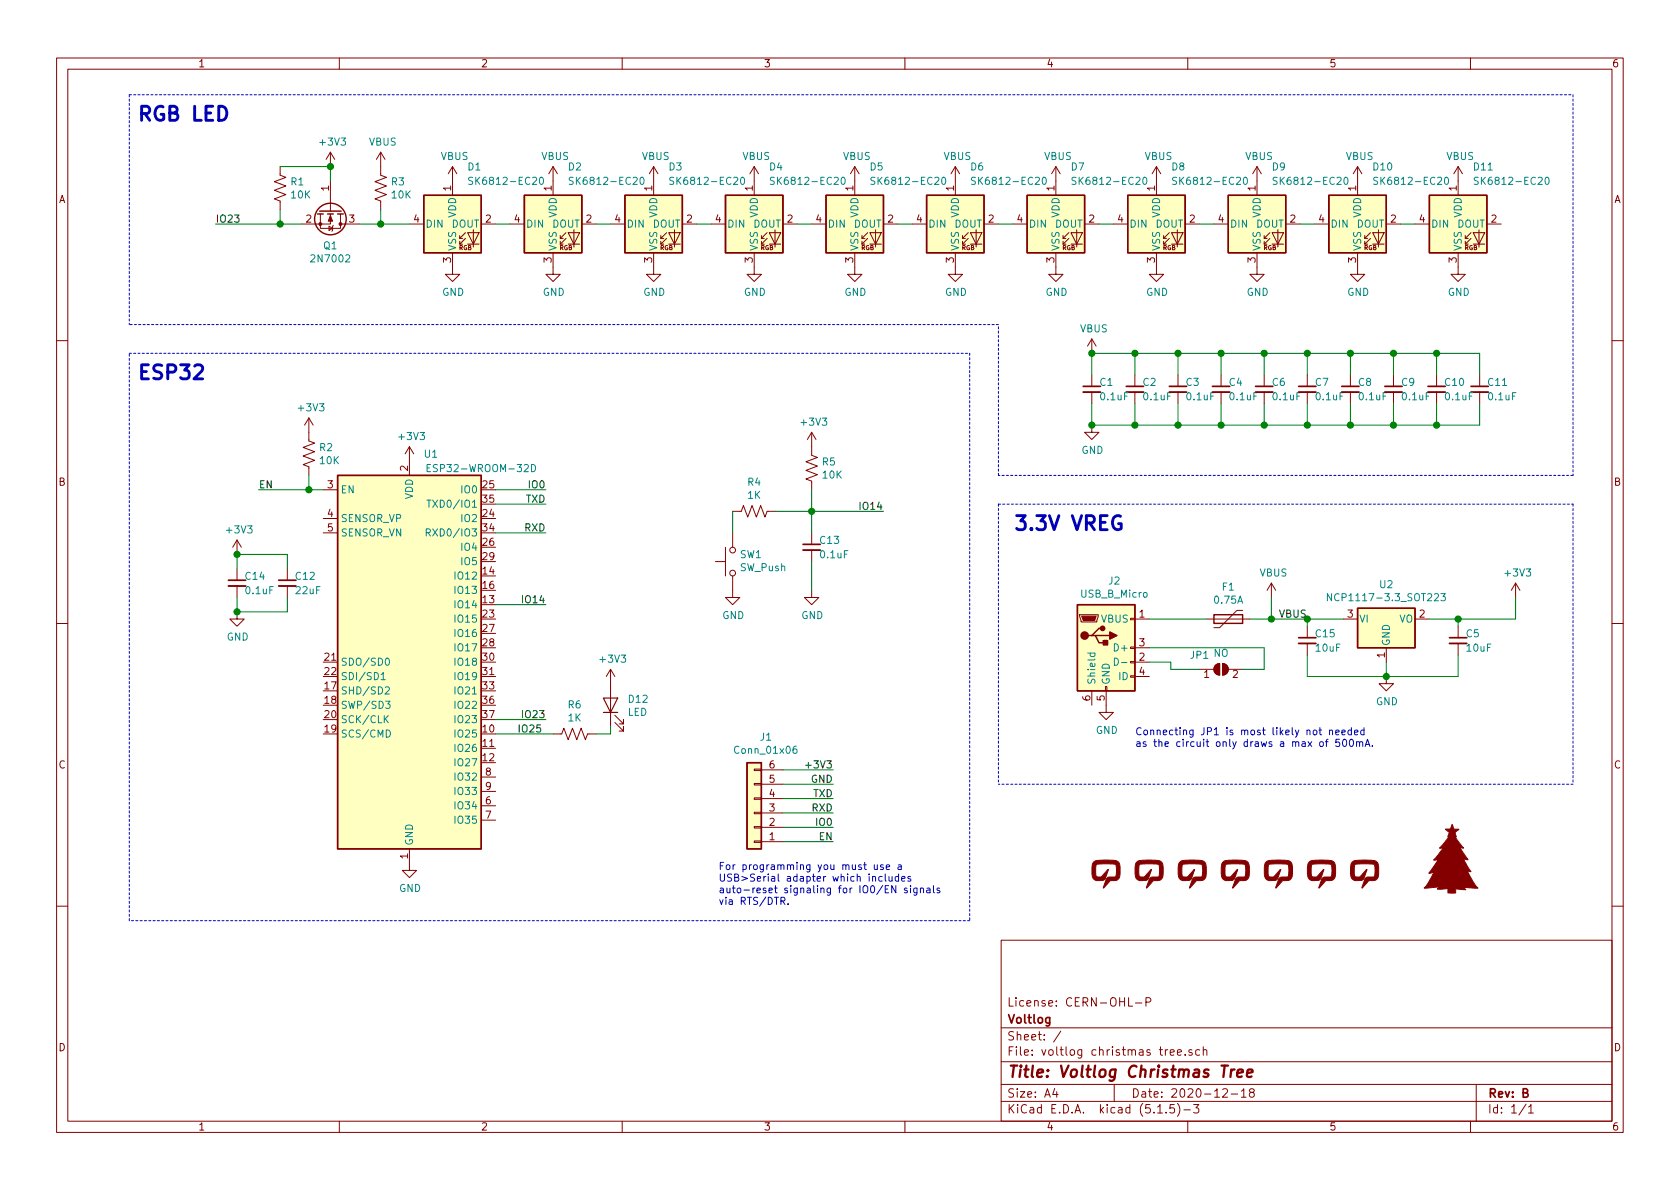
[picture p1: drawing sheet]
EESchema Schematic File Version 4
EELAYER 30 0
EELAYER END
$Descr A4 11693 8268
encoding utf-8
Sheet 1 1
Title "Voltlog Christmas Tree"
Date "2020-12-18"
Rev "B"
Comp "Voltlog"
Comment1 "License: CERN-OHL-P"
Comment2 ""
Comment3 ""
Comment4 ""
$EndDescr
$Comp
L Device:C_Small C1
U 1 1
P 7600 2700
F 0 "C1" H 7650 2750 50  0000 L CNN
F 1 "0.1uF" H 7650 2650 50  0000 L CNN
F 2 "Capacitor_SMD:C_0805_2012Metric" H 7600 2700 50  0001 C CNN
F 3 "~" H 7600 2700 50  0001 C CNN
	1    7600 2700
	1    0    0    -1  
$EndComp
$Comp
L Device:C_Small C2
U 1 1
P 7900 2700
F 0 "C2" H 7950 2750 50  0000 L CNN
F 1 "0.1uF" H 7950 2650 50  0000 L CNN
F 2 "Capacitor_SMD:C_0805_2012Metric" H 7900 2700 50  0001 C CNN
F 3 "~" H 7900 2700 50  0001 C CNN
	1    7900 2700
	1    0    0    -1  
$EndComp
$Comp
L Device:C_Small C3
U 1 1
P 8200 2700
F 0 "C3" H 8250 2750 50  0000 L CNN
F 1 "0.1uF" H 8250 2650 50  0000 L CNN
F 2 "Capacitor_SMD:C_0805_2012Metric" H 8200 2700 50  0001 C CNN
F 3 "~" H 8200 2700 50  0001 C CNN
	1    8200 2700
	1    0    0    -1  
$EndComp
$Comp
L Device:C_Small C4
U 1 1
P 8500 2700
F 0 "C4" H 8550 2750 50  0000 L CNN
F 1 "0.1uF" H 8550 2650 50  0000 L CNN
F 2 "Capacitor_SMD:C_0805_2012Metric" H 8500 2700 50  0001 C CNN
F 3 "~" H 8500 2700 50  0001 C CNN
	1    8500 2700
	1    0    0    -1  
$EndComp
$Comp
L Device:C_Small C6
U 1 1
P 8800 2700
F 0 "C6" H 8850 2750 50  0000 L CNN
F 1 "0.1uF" H 8850 2650 50  0000 L CNN
F 2 "Capacitor_SMD:C_0805_2012Metric" H 8800 2700 50  0001 C CNN
F 3 "~" H 8800 2700 50  0001 C CNN
	1    8800 2700
	1    0    0    -1  
$EndComp
$Comp
L Device:C_Small C7
U 1 1
P 9100 2700
F 0 "C7" H 9150 2750 50  0000 L CNN
F 1 "0.1uF" H 9150 2650 50  0000 L CNN
F 2 "Capacitor_SMD:C_0805_2012Metric" H 9100 2700 50  0001 C CNN
F 3 "~" H 9100 2700 50  0001 C CNN
	1    9100 2700
	1    0    0    -1  
$EndComp
$Comp
L Device:C_Small C8
U 1 1
P 9400 2700
F 0 "C8" H 9450 2750 50  0000 L CNN
F 1 "0.1uF" H 9450 2650 50  0000 L CNN
F 2 "Capacitor_SMD:C_0805_2012Metric" H 9400 2700 50  0001 C CNN
F 3 "~" H 9400 2700 50  0001 C CNN
	1    9400 2700
	1    0    0    -1  
$EndComp
$Comp
L Device:C_Small C9
U 1 1
P 9700 2700
F 0 "C9" H 9750 2750 50  0000 L CNN
F 1 "0.1uF" H 9750 2650 50  0000 L CNN
F 2 "Capacitor_SMD:C_0805_2012Metric" H 9700 2700 50  0001 C CNN
F 3 "~" H 9700 2700 50  0001 C CNN
	1    9700 2700
	1    0    0    -1  
$EndComp
$Comp
L Device:C_Small C10
U 1 1
P 10000 2700
F 0 "C10" H 10050 2750 50  0000 L CNN
F 1 "0.1uF" H 10050 2650 50  0000 L CNN
F 2 "Capacitor_SMD:C_0805_2012Metric" H 10000 2700 50  0001 C CNN
F 3 "~" H 10000 2700 50  0001 C CNN
	1    10000 2700
	1    0    0    -1  
$EndComp
$Comp
L power:VBUS #PWR017
U 1 1
P 7600 2450
F 0 "#PWR017" H 7600 2300 50  0001 C CNN
F 1 "VBUS" H 7615 2623 50  0000 C CNN
F 2 "" H 7600 2450 50  0001 C CNN
F 3 "" H 7600 2450 50  0001 C CNN
	1    7600 2450
	1    0    0    -1  
$EndComp
$Comp
L power:GND #PWR018
U 1 1
P 7600 2950
F 0 "#PWR018" H 7600 2700 50  0001 C CNN
F 1 "GND" H 7605 2777 50  0000 C CNN
F 2 "" H 7600 2950 50  0001 C CNN
F 3 "" H 7600 2950 50  0001 C CNN
	1    7600 2950
	1    0    0    -1  
$EndComp
Wire Wire Line
	3450 1550 3550 1550
Wire Wire Line
	4150 1550 4250 1550
Wire Wire Line
	4850 1550 4950 1550
Wire Wire Line
	5550 1550 5650 1550
Wire Wire Line
	6250 1550 6350 1550
Wire Wire Line
	6950 1550 7050 1550
Wire Wire Line
	7650 1550 7750 1550
Wire Wire Line
	8350 1550 8450 1550
Wire Wire Line
	9050 1550 9150 1550
Wire Wire Line
	9750 1550 9850 1550
$Comp
L power:GND #PWR02
U 1 1
P 3150 1850
F 0 "#PWR02" H 3150 1600 50  0001 C CNN
F 1 "GND" H 3155 1677 50  0000 C CNN
F 2 "" H 3150 1850 50  0001 C CNN
F 3 "" H 3150 1850 50  0001 C CNN
	1    3150 1850
	1    0    0    -1  
$EndComp
$Comp
L power:GND #PWR04
U 1 1
P 3850 1850
F 0 "#PWR04" H 3850 1600 50  0001 C CNN
F 1 "GND" H 3855 1677 50  0000 C CNN
F 2 "" H 3850 1850 50  0001 C CNN
F 3 "" H 3850 1850 50  0001 C CNN
	1    3850 1850
	1    0    0    -1  
$EndComp
$Comp
L power:GND #PWR06
U 1 1
P 4550 1850
F 0 "#PWR06" H 4550 1600 50  0001 C CNN
F 1 "GND" H 4555 1677 50  0000 C CNN
F 2 "" H 4550 1850 50  0001 C CNN
F 3 "" H 4550 1850 50  0001 C CNN
	1    4550 1850
	1    0    0    -1  
$EndComp
$Comp
L power:GND #PWR08
U 1 1
P 5250 1850
F 0 "#PWR08" H 5250 1600 50  0001 C CNN
F 1 "GND" H 5255 1677 50  0000 C CNN
F 2 "" H 5250 1850 50  0001 C CNN
F 3 "" H 5250 1850 50  0001 C CNN
	1    5250 1850
	1    0    0    -1  
$EndComp
$Comp
L power:GND #PWR010
U 1 1
P 5950 1850
F 0 "#PWR010" H 5950 1600 50  0001 C CNN
F 1 "GND" H 5955 1677 50  0000 C CNN
F 2 "" H 5950 1850 50  0001 C CNN
F 3 "" H 5950 1850 50  0001 C CNN
	1    5950 1850
	1    0    0    -1  
$EndComp
$Comp
L power:GND #PWR012
U 1 1
P 6650 1850
F 0 "#PWR012" H 6650 1600 50  0001 C CNN
F 1 "GND" H 6655 1677 50  0000 C CNN
F 2 "" H 6650 1850 50  0001 C CNN
F 3 "" H 6650 1850 50  0001 C CNN
	1    6650 1850
	1    0    0    -1  
$EndComp
$Comp
L power:GND #PWR014
U 1 1
P 7350 1850
F 0 "#PWR014" H 7350 1600 50  0001 C CNN
F 1 "GND" H 7355 1677 50  0000 C CNN
F 2 "" H 7350 1850 50  0001 C CNN
F 3 "" H 7350 1850 50  0001 C CNN
	1    7350 1850
	1    0    0    -1  
$EndComp
$Comp
L power:GND #PWR016
U 1 1
P 8050 1850
F 0 "#PWR016" H 8050 1600 50  0001 C CNN
F 1 "GND" H 8055 1677 50  0000 C CNN
F 2 "" H 8050 1850 50  0001 C CNN
F 3 "" H 8050 1850 50  0001 C CNN
	1    8050 1850
	1    0    0    -1  
$EndComp
$Comp
L power:GND #PWR020
U 1 1
P 8750 1850
F 0 "#PWR020" H 8750 1600 50  0001 C CNN
F 1 "GND" H 8755 1677 50  0000 C CNN
F 2 "" H 8750 1850 50  0001 C CNN
F 3 "" H 8750 1850 50  0001 C CNN
	1    8750 1850
	1    0    0    -1  
$EndComp
$Comp
L power:GND #PWR022
U 1 1
P 9450 1850
F 0 "#PWR022" H 9450 1600 50  0001 C CNN
F 1 "GND" H 9455 1677 50  0000 C CNN
F 2 "" H 9450 1850 50  0001 C CNN
F 3 "" H 9450 1850 50  0001 C CNN
	1    9450 1850
	1    0    0    -1  
$EndComp
$Comp
L power:GND #PWR024
U 1 1
P 10150 1850
F 0 "#PWR024" H 10150 1600 50  0001 C CNN
F 1 "GND" H 10155 1677 50  0000 C CNN
F 2 "" H 10150 1850 50  0001 C CNN
F 3 "" H 10150 1850 50  0001 C CNN
	1    10150 1850
	1    0    0    -1  
$EndComp
Text Label 1500 1550 0    50   ~ 0
IO23
$Comp
L power:VBUS #PWR01
U 1 1
P 3150 1250
F 0 "#PWR01" H 3150 1100 50  0001 C CNN
F 1 "VBUS" H 3165 1423 50  0000 C CNN
F 2 "" H 3150 1250 50  0001 C CNN
F 3 "" H 3150 1250 50  0001 C CNN
	1    3150 1250
	1    0    0    -1  
$EndComp
$Comp
L power:VBUS #PWR03
U 1 1
P 3850 1250
F 0 "#PWR03" H 3850 1100 50  0001 C CNN
F 1 "VBUS" H 3865 1423 50  0000 C CNN
F 2 "" H 3850 1250 50  0001 C CNN
F 3 "" H 3850 1250 50  0001 C CNN
	1    3850 1250
	1    0    0    -1  
$EndComp
$Comp
L power:VBUS #PWR05
U 1 1
P 4550 1250
F 0 "#PWR05" H 4550 1100 50  0001 C CNN
F 1 "VBUS" H 4565 1423 50  0000 C CNN
F 2 "" H 4550 1250 50  0001 C CNN
F 3 "" H 4550 1250 50  0001 C CNN
	1    4550 1250
	1    0    0    -1  
$EndComp
$Comp
L power:VBUS #PWR07
U 1 1
P 5250 1250
F 0 "#PWR07" H 5250 1100 50  0001 C CNN
F 1 "VBUS" H 5265 1423 50  0000 C CNN
F 2 "" H 5250 1250 50  0001 C CNN
F 3 "" H 5250 1250 50  0001 C CNN
	1    5250 1250
	1    0    0    -1  
$EndComp
$Comp
L power:VBUS #PWR09
U 1 1
P 5950 1250
F 0 "#PWR09" H 5950 1100 50  0001 C CNN
F 1 "VBUS" H 5965 1423 50  0000 C CNN
F 2 "" H 5950 1250 50  0001 C CNN
F 3 "" H 5950 1250 50  0001 C CNN
	1    5950 1250
	1    0    0    -1  
$EndComp
$Comp
L power:VBUS #PWR011
U 1 1
P 6650 1250
F 0 "#PWR011" H 6650 1100 50  0001 C CNN
F 1 "VBUS" H 6665 1423 50  0000 C CNN
F 2 "" H 6650 1250 50  0001 C CNN
F 3 "" H 6650 1250 50  0001 C CNN
	1    6650 1250
	1    0    0    -1  
$EndComp
$Comp
L power:VBUS #PWR013
U 1 1
P 7350 1250
F 0 "#PWR013" H 7350 1100 50  0001 C CNN
F 1 "VBUS" H 7365 1423 50  0000 C CNN
F 2 "" H 7350 1250 50  0001 C CNN
F 3 "" H 7350 1250 50  0001 C CNN
	1    7350 1250
	1    0    0    -1  
$EndComp
$Comp
L power:VBUS #PWR015
U 1 1
P 8050 1250
F 0 "#PWR015" H 8050 1100 50  0001 C CNN
F 1 "VBUS" H 8065 1423 50  0000 C CNN
F 2 "" H 8050 1250 50  0001 C CNN
F 3 "" H 8050 1250 50  0001 C CNN
	1    8050 1250
	1    0    0    -1  
$EndComp
$Comp
L power:VBUS #PWR019
U 1 1
P 8750 1250
F 0 "#PWR019" H 8750 1100 50  0001 C CNN
F 1 "VBUS" H 8765 1423 50  0000 C CNN
F 2 "" H 8750 1250 50  0001 C CNN
F 3 "" H 8750 1250 50  0001 C CNN
	1    8750 1250
	1    0    0    -1  
$EndComp
$Comp
L power:VBUS #PWR021
U 1 1
P 9450 1250
F 0 "#PWR021" H 9450 1100 50  0001 C CNN
F 1 "VBUS" H 9465 1423 50  0000 C CNN
F 2 "" H 9450 1250 50  0001 C CNN
F 3 "" H 9450 1250 50  0001 C CNN
	1    9450 1250
	1    0    0    -1  
$EndComp
$Comp
L power:VBUS #PWR023
U 1 1
P 10150 1250
F 0 "#PWR023" H 10150 1100 50  0001 C CNN
F 1 "VBUS" H 10165 1423 50  0000 C CNN
F 2 "" H 10150 1250 50  0001 C CNN
F 3 "" H 10150 1250 50  0001 C CNN
	1    10150 1250
	1    0    0    -1  
$EndComp
$Comp
L Transistor_FET:2N7002 Q1
U 1 1
P 2300 1450
F 0 "Q1" V 2549 1450 50  0000 C CNN
F 1 "2N7002" V 2640 1450 50  0000 C CNN
F 2 "Package_TO_SOT_SMD:SOT-23" H 2500 1375 50  0001 L CIN
F 3 "https://www.fairchildsemi.com/datasheets/2N/2N7002.pdf" H 2300 1450 50  0001 L CNN
	1    2300 1450
	0    1    1    0   
$EndComp
Wire Wire Line
	2500 1550 2650 1550
Wire Wire Line
	1500 1550 1950 1550
$Comp
L power:+3V3 #PWR028
U 1 1
P 2300 1150
F 0 "#PWR028" H 2300 1000 50  0001 C CNN
F 1 "+3V3" H 2315 1323 50  0000 C CNN
F 2 "" H 2300 1150 50  0001 C CNN
F 3 "" H 2300 1150 50  0001 C CNN
	1    2300 1150
	1    0    0    -1  
$EndComp
$Comp
L Device:R_US R3
U 1 1
P 2650 1300
F 0 "R3" H 2718 1346 50  0000 L CNN
F 1 "10K" H 2718 1255 50  0000 L CNN
F 2 "Resistor_SMD:R_0805_2012Metric" V 2690 1290 50  0001 C CNN
F 3 "~" H 2650 1300 50  0001 C CNN
	1    2650 1300
	1    0    0    -1  
$EndComp
Wire Wire Line
	2650 1450 2650 1550
Connection ~ 2650 1550
Wire Wire Line
	2650 1550 2850 1550
$Comp
L power:VBUS #PWR029
U 1 1
P 2650 1150
F 0 "#PWR029" H 2650 1000 50  0001 C CNN
F 1 "VBUS" H 2665 1323 50  0000 C CNN
F 2 "" H 2650 1150 50  0001 C CNN
F 3 "" H 2650 1150 50  0001 C CNN
	1    2650 1150
	1    0    0    -1  
$EndComp
Wire Wire Line
	2300 1250 2300 1150
$Comp
L Device:R_US R1
U 1 1
P 1950 1300
F 0 "R1" H 2018 1346 50  0000 L CNN
F 1 "10K" H 2018 1255 50  0000 L CNN
F 2 "Resistor_SMD:R_0805_2012Metric" V 1990 1290 50  0001 C CNN
F 3 "~" H 1950 1300 50  0001 C CNN
	1    1950 1300
	1    0    0    -1  
$EndComp
Wire Wire Line
	1950 1150 2300 1150
Connection ~ 2300 1150
Wire Wire Line
	1950 1450 1950 1550
Connection ~ 1950 1550
Wire Wire Line
	1950 1550 2100 1550
$Comp
L RF_Module:ESP32-WROOM-32D U1
U 1 1
P 2850 4600
F 0 "U1" H 3000 6050 50  0000 C CNN
F 1 "ESP32-WROOM-32D" H 3350 5950 50  0000 C CNN
F 2 "RF_Module:ESP32-WROOM-32" H 2850 3100 50  0001 C CNN
F 3 "https://www.espressif.com/sites/default/files/documentation/esp32-wroom-32d_esp32-wroom-32u_datasheet_en.pdf" H 2550 4650 50  0001 C CNN
	1    2850 4600
	1    0    0    -1  
$EndComp
$Comp
L Device:C_Small C14
U 1 1
P 1650 4050
F 0 "C14" H 1700 4100 50  0000 L CNN
F 1 "0.1uF" H 1700 4000 50  0000 L CNN
F 2 "Capacitor_SMD:C_0805_2012Metric" H 1650 4050 50  0001 C CNN
F 3 "~" H 1650 4050 50  0001 C CNN
	1    1650 4050
	1    0    0    -1  
$EndComp
$Comp
L Device:C_Small C12
U 1 1
P 2000 4050
F 0 "C12" H 2050 4100 50  0000 L CNN
F 1 "22uF" H 2050 4000 50  0000 L CNN
F 2 "Capacitor_SMD:C_0805_2012Metric" H 2000 4050 50  0001 C CNN
F 3 "~" H 2000 4050 50  0001 C CNN
	1    2000 4050
	1    0    0    -1  
$EndComp
Wire Wire Line
	1650 3950 1650 3850
Wire Wire Line
	1650 3850 2000 3850
Wire Wire Line
	2000 3850 2000 3950
Wire Wire Line
	1650 4250 2000 4250
Wire Wire Line
	2000 4250 2000 4150
Wire Wire Line
	1650 4150 1650 4250
$Comp
L power:+3V3 #PWR025
U 1 1
P 1650 3850
F 0 "#PWR025" H 1650 3700 50  0001 C CNN
F 1 "+3V3" H 1665 4023 50  0000 C CNN
F 2 "" H 1650 3850 50  0001 C CNN
F 3 "" H 1650 3850 50  0001 C CNN
	1    1650 3850
	1    0    0    -1  
$EndComp
Connection ~ 1650 3850
$Comp
L power:GND #PWR026
U 1 1
P 1650 4250
F 0 "#PWR026" H 1650 4000 50  0001 C CNN
F 1 "GND" H 1655 4077 50  0000 C CNN
F 2 "" H 1650 4250 50  0001 C CNN
F 3 "" H 1650 4250 50  0001 C CNN
	1    1650 4250
	1    0    0    -1  
$EndComp
Connection ~ 1650 4250
$Comp
L Device:R_US R2
U 1 1
P 2150 3150
F 0 "R2" H 2218 3196 50  0000 L CNN
F 1 "10K" H 2218 3105 50  0000 L CNN
F 2 "Resistor_SMD:R_0805_2012Metric" V 2190 3140 50  0001 C CNN
F 3 "~" H 2150 3150 50  0001 C CNN
	1    2150 3150
	1    0    0    -1  
$EndComp
$Comp
L power:+3V3 #PWR030
U 1 1
P 2850 3200
F 0 "#PWR030" H 2850 3050 50  0001 C CNN
F 1 "+3V3" H 2865 3373 50  0000 C CNN
F 2 "" H 2850 3200 50  0001 C CNN
F 3 "" H 2850 3200 50  0001 C CNN
	1    2850 3200
	1    0    0    -1  
$EndComp
$Comp
L power:+3V3 #PWR027
U 1 1
P 2150 3000
F 0 "#PWR027" H 2150 2850 50  0001 C CNN
F 1 "+3V3" H 2165 3173 50  0000 C CNN
F 2 "" H 2150 3000 50  0001 C CNN
F 3 "" H 2150 3000 50  0001 C CNN
	1    2150 3000
	1    0    0    -1  
$EndComp
Wire Wire Line
	2250 3400 2150 3400
Wire Wire Line
	2150 3300 2150 3400
Connection ~ 2150 3400
Wire Wire Line
	2150 3400 1800 3400
Text Label 1800 3400 0    50   ~ 0
EN
Wire Wire Line
	3800 3400 3450 3400
Wire Wire Line
	3800 3500 3450 3500
Wire Wire Line
	3800 3700 3450 3700
Text Label 3800 3400 2    50   ~ 0
IO0
Text Label 3800 3500 2    50   ~ 0
TXD
Text Label 3800 3700 2    50   ~ 0
RXD
$Comp
L power:GND #PWR031
U 1 1
P 2850 6000
F 0 "#PWR031" H 2850 5750 50  0001 C CNN
F 1 "GND" H 2855 5827 50  0000 C CNN
F 2 "" H 2850 6000 50  0001 C CNN
F 3 "" H 2850 6000 50  0001 C CNN
	1    2850 6000
	1    0    0    -1  
$EndComp
$Comp
L Switch:SW_Push SW1
U 1 1
P 5100 3900
F 0 "SW1" V 5146 3852 50  0000 R CNN
F 1 "SW_Push" V 5055 3852 50  0000 R CNN
F 2 "Button_Switch_SMD:SW_Push_1P1T_NO_6x6mm_H9.5mm" H 5100 4100 50  0001 C CNN
F 3 "~" H 5100 4100 50  0001 C CNN
	1    5100 3900
	0    -1   -1   0   
$EndComp
$Comp
L Device:R_US R5
U 1 1
P 5650 3250
F 0 "R5" H 5718 3296 50  0000 L CNN
F 1 "10K" H 5718 3205 50  0000 L CNN
F 2 "Resistor_SMD:R_0805_2012Metric" V 5690 3240 50  0001 C CNN
F 3 "~" H 5650 3250 50  0001 C CNN
	1    5650 3250
	1    0    0    -1  
$EndComp
$Comp
L Device:C_Small C13
U 1 1
P 5650 3800
F 0 "C13" H 5700 3850 50  0000 L CNN
F 1 "0.1uF" H 5700 3750 50  0000 L CNN
F 2 "Capacitor_SMD:C_0805_2012Metric" H 5650 3800 50  0001 C CNN
F 3 "~" H 5650 3800 50  0001 C CNN
	1    5650 3800
	1    0    0    -1  
$EndComp
$Comp
L power:GND #PWR032
U 1 1
P 5100 4100
F 0 "#PWR032" H 5100 3850 50  0001 C CNN
F 1 "GND" H 5105 3927 50  0000 C CNN
F 2 "" H 5100 4100 50  0001 C CNN
F 3 "" H 5100 4100 50  0001 C CNN
	1    5100 4100
	1    0    0    -1  
$EndComp
$Comp
L power:GND #PWR034
U 1 1
P 5650 4100
F 0 "#PWR034" H 5650 3850 50  0001 C CNN
F 1 "GND" H 5655 3927 50  0000 C CNN
F 2 "" H 5650 4100 50  0001 C CNN
F 3 "" H 5650 4100 50  0001 C CNN
	1    5650 4100
	1    0    0    -1  
$EndComp
Wire Wire Line
	5650 4100 5650 3900
Wire Wire Line
	5100 3700 5100 3550
Wire Wire Line
	5400 3550 5650 3550
Wire Wire Line
	5650 3550 5650 3700
Wire Wire Line
	5650 3400 5650 3550
Connection ~ 5650 3550
$Comp
L power:+3V3 #PWR033
U 1 1
P 5650 3100
F 0 "#PWR033" H 5650 2950 50  0001 C CNN
F 1 "+3V3" H 5665 3273 50  0000 C CNN
F 2 "" H 5650 3100 50  0001 C CNN
F 3 "" H 5650 3100 50  0001 C CNN
	1    5650 3100
	1    0    0    -1  
$EndComp
Wire Wire Line
	3800 4200 3450 4200
Text Label 3800 4200 2    50   ~ 0
IO14
Wire Wire Line
	3800 5000 3450 5000
Text Label 3800 5000 2    50   ~ 0
IO23
Wire Wire Line
	5800 5350 5450 5350
Wire Wire Line
	5800 5450 5450 5450
Wire Wire Line
	5800 5550 5450 5550
Wire Wire Line
	5800 5650 5450 5650
Wire Wire Line
	5800 5750 5450 5750
Wire Wire Line
	5800 5850 5450 5850
Text Label 5800 5350 2    50   ~ 0
+3V3
Text Label 5800 5450 2    50   ~ 0
GND
Text Label 5800 5550 2    50   ~ 0
TXD
Text Label 5800 5650 2    50   ~ 0
RXD
Text Label 5800 5750 2    50   ~ 0
IO0
Text Label 5800 5850 2    50   ~ 0
EN
$Comp
L Device:C_Small C11
U 1 1
P 10300 2700
F 0 "C11" H 10350 2750 50  0000 L CNN
F 1 "0.1uF" H 10350 2650 50  0000 L CNN
F 2 "Capacitor_SMD:C_0805_2012Metric" H 10300 2700 50  0001 C CNN
F 3 "~" H 10300 2700 50  0001 C CNN
	1    10300 2700
	1    0    0    -1  
$EndComp
Wire Wire Line
	7600 2450 7900 2450
Wire Wire Line
	10300 2450 10300 2600
Wire Wire Line
	7600 2950 7900 2950
Wire Wire Line
	10300 2950 10300 2800
Wire Wire Line
	7600 2600 7600 2450
Connection ~ 7600 2450
Wire Wire Line
	7900 2600 7900 2450
Connection ~ 7900 2450
Wire Wire Line
	7900 2450 8200 2450
Wire Wire Line
	8200 2600 8200 2450
Connection ~ 8200 2450
Wire Wire Line
	8200 2450 8500 2450
Wire Wire Line
	8500 2600 8500 2450
Connection ~ 8500 2450
Wire Wire Line
	8800 2600 8800 2450
Connection ~ 8800 2450
Wire Wire Line
	8800 2450 9100 2450
Wire Wire Line
	9100 2450 9100 2600
Connection ~ 9100 2450
Wire Wire Line
	9100 2450 9400 2450
Wire Wire Line
	9400 2600 9400 2450
Connection ~ 9400 2450
Wire Wire Line
	9400 2450 9700 2450
Wire Wire Line
	9700 2600 9700 2450
Connection ~ 9700 2450
Wire Wire Line
	9700 2450 10000 2450
Wire Wire Line
	10000 2600 10000 2450
Connection ~ 10000 2450
Wire Wire Line
	10000 2450 10300 2450
Wire Wire Line
	10000 2800 10000 2950
Connection ~ 10000 2950
Wire Wire Line
	10000 2950 10300 2950
Wire Wire Line
	9700 2800 9700 2950
Connection ~ 9700 2950
Wire Wire Line
	9700 2950 10000 2950
Wire Wire Line
	9400 2800 9400 2950
Connection ~ 9400 2950
Wire Wire Line
	9400 2950 9700 2950
Wire Wire Line
	9100 2800 9100 2950
Connection ~ 9100 2950
Wire Wire Line
	9100 2950 9400 2950
Wire Wire Line
	8800 2800 8800 2950
Connection ~ 8800 2950
Wire Wire Line
	8800 2950 9100 2950
Wire Wire Line
	8500 2800 8500 2950
Connection ~ 8500 2950
Wire Wire Line
	8200 2800 8200 2950
Connection ~ 8200 2950
Wire Wire Line
	8200 2950 8500 2950
Wire Wire Line
	7900 2800 7900 2950
Connection ~ 7900 2950
Wire Wire Line
	7900 2950 8200 2950
Wire Wire Line
	7600 2800 7600 2950
Connection ~ 7600 2950
$Comp
L Device:Polyfuse F1
U 1 1
P 8550 4300
F 0 "F1" V 8325 4300 50  0000 C CNN
F 1 "0.75A" V 8416 4300 50  0000 C CNN
F 2 "Fuse:Fuse_0805_2012Metric" H 8600 4100 50  0001 L CNN
F 3 "~" H 8550 4300 50  0001 C CNN
	1    8550 4300
	0    1    1    0   
$EndComp
$Comp
L power:VBUS #PWR035
U 1 1
P 8850 4150
F 0 "#PWR035" H 8850 4000 50  0001 C CNN
F 1 "VBUS" H 8865 4323 50  0000 C CNN
F 2 "" H 8850 4150 50  0001 C CNN
F 3 "" H 8850 4150 50  0001 C CNN
	1    8850 4150
	1    0    0    -1  
$EndComp
Wire Wire Line
	8700 4300 8850 4300
Wire Wire Line
	8850 4300 8850 4150
$Comp
L Regulator_Linear:NCP1117-3.3_SOT223 U2
U 1 1
P 9650 4300
F 0 "U2" H 9650 4542 50  0000 C CNN
F 1 "NCP1117-3.3_SOT223" H 9650 4451 50  0000 C CNN
F 2 "Package_TO_SOT_SMD:SOT-223-3_TabPin2" H 9650 4500 50  0001 C CNN
F 3 "http://www.onsemi.com/pub_link/Collateral/NCP1117-D.PDF" H 9750 4050 50  0001 C CNN
	1    9650 4300
	1    0    0    -1  
$EndComp
$Comp
L Device:C_Small C15
U 1 1
P 9100 4450
F 0 "C15" H 9150 4500 50  0000 L CNN
F 1 "10uF" H 9150 4400 50  0000 L CNN
F 2 "Capacitor_SMD:C_0805_2012Metric" H 9100 4450 50  0001 C CNN
F 3 "~" H 9100 4450 50  0001 C CNN
	1    9100 4450
	1    0    0    -1  
$EndComp
Wire Wire Line
	8850 4300 9100 4300
Wire Wire Line
	9100 4350 9100 4300
Connection ~ 9100 4300
Wire Wire Line
	9100 4300 9350 4300
Wire Wire Line
	9950 4300 10150 4300
Wire Wire Line
	9100 4550 9100 4700
Wire Wire Line
	9100 4700 9650 4700
Wire Wire Line
	10150 4700 10150 4550
Wire Wire Line
	9650 4600 9650 4700
Connection ~ 9650 4700
Wire Wire Line
	9650 4700 10150 4700
$Comp
L power:GND #PWR036
U 1 1
P 9650 4700
F 0 "#PWR036" H 9650 4450 50  0001 C CNN
F 1 "GND" H 9655 4527 50  0000 C CNN
F 2 "" H 9650 4700 50  0001 C CNN
F 3 "" H 9650 4700 50  0001 C CNN
	1    9650 4700
	1    0    0    -1  
$EndComp
Connection ~ 8850 4300
Wire Wire Line
	10150 4350 10150 4300
Connection ~ 10150 4300
Wire Wire Line
	10150 4300 10550 4300
$Comp
L power:+3V3 #PWR037
U 1 1
P 10550 4150
F 0 "#PWR037" H 10550 4000 50  0001 C CNN
F 1 "+3V3" H 10565 4323 50  0000 C CNN
F 2 "" H 10550 4150 50  0001 C CNN
F 3 "" H 10550 4150 50  0001 C CNN
	1    10550 4150
	1    0    0    -1  
$EndComp
Wire Wire Line
	10550 4300 10550 4150
$Comp
L Connector:USB_B_Micro J2
U 1 1
P 7700 4500
F 0 "J2" H 7757 4967 50  0000 C CNN
F 1 "USB_B_Micro" H 7757 4876 50  0000 C CNN
F 2 "Connector_USB:USB_Micro-B_Molex-105017-0001" H 7850 4450 50  0001 C CNN
F 3 "~" H 7850 4450 50  0001 C CNN
	1    7700 4500
	1    0    0    -1  
$EndComp
Wire Wire Line
	8000 4300 8400 4300
Text Label 8900 4300 0    50   ~ 0
VBUS
$Comp
L Jumper:SolderJumper_2_Open JP1
U 1 1
P 8500 4650
F 0 "JP1" H 8350 4750 50  0000 C CNN
F 1 "NO" H 8500 4764 50  0000 C CNN
F 2 "Jumper:SolderJumper-2_P1.3mm_Open_RoundedPad1.0x1.5mm" H 8500 4650 50  0001 C CNN
F 3 "~" H 8500 4650 50  0001 C CNN
	1    8500 4650
	1    0    0    -1  
$EndComp
Wire Wire Line
	8000 4500 8800 4500
Wire Wire Line
	8800 4500 8800 4650
Wire Wire Line
	8800 4650 8650 4650
Wire Wire Line
	8350 4650 8150 4650
Wire Wire Line
	8150 4650 8150 4600
Wire Wire Line
	8150 4600 8000 4600
$Comp
L power:GND #PWR038
U 1 1
P 7700 4900
F 0 "#PWR038" H 7700 4650 50  0001 C CNN
F 1 "GND" H 7705 4727 50  0000 C CNN
F 2 "" H 7700 4900 50  0001 C CNN
F 3 "" H 7700 4900 50  0001 C CNN
	1    7700 4900
	1    0    0    -1  
$EndComp
$Comp
L Device:LED D12
U 1 1
P 4250 4900
F 0 "D12" V 4289 4783 50  0000 R CNN
F 1 "LED" V 4198 4783 50  0000 R CNN
F 2 "LED_SMD:LED_0805_2012Metric" H 4250 4900 50  0001 C CNN
F 3 "~" H 4250 4900 50  0001 C CNN
	1    4250 4900
	0    -1   -1   0   
$EndComp
$Comp
L Device:R_US R6
U 1 1
P 4000 5100
F 0 "R6" V 3795 5100 50  0000 C CNN
F 1 "1K" V 3886 5100 50  0000 C CNN
F 2 "Resistor_SMD:R_0805_2012Metric" V 4040 5090 50  0001 C CNN
F 3 "~" H 4000 5100 50  0001 C CNN
	1    4000 5100
	0    1    1    0   
$EndComp
$Comp
L power:+3V3 #PWR039
U 1 1
P 4250 4750
F 0 "#PWR039" H 4250 4600 50  0001 C CNN
F 1 "+3V3" H 4265 4923 50  0000 C CNN
F 2 "" H 4250 4750 50  0001 C CNN
F 3 "" H 4250 4750 50  0001 C CNN
	1    4250 4750
	1    0    0    -1  
$EndComp
Wire Wire Line
	3450 5100 3850 5100
Wire Wire Line
	4150 5100 4250 5100
Wire Wire Line
	4250 5100 4250 5050
Text Label 3600 5100 0    50   ~ 0
IO25
$Comp
L Connector_Generic:Conn_01x06 J1
U 1 1
P 5250 5650
F 0 "J1" H 5168 5125 50  0000 C CNN
F 1 "Conn_01x06" H 5168 5216 50  0000 C CNN
F 2 "Connector_JST:JST_SH_BM06B-SRSS-TB_1x06-1MP_P1.00mm_Vertical" H 5250 5650 50  0001 C CNN
F 3 "~" H 5250 5650 50  0001 C CNN
	1    5250 5650
	-1   0    0    1   
$EndComp
Wire Wire Line
	8500 2450 8800 2450
Wire Wire Line
	8500 2950 8800 2950
Wire Notes Line
	900  6400 900  2450
Text Notes 950  2650 0    98   ~ 20
ESP32
Wire Notes Line
	6950 3500 10950 3500
Wire Notes Line
	10950 3500 10950 5450
Wire Notes Line
	10950 5450 6950 5450
Wire Notes Line
	6950 3500 6950 5450
Text Notes 7050 3700 0    98   ~ 20
3.3V VREG
Wire Notes Line
	900  650  10950 650 
Wire Notes Line
	10950 650  10950 3300
Wire Notes Line
	10950 3300 6950 3300
Wire Notes Line
	6950 3300 6950 2250
Wire Notes Line
	6950 2250 900  2250
Wire Notes Line
	900  650  900  2250
Text Notes 950  850  0    98   ~ 20
RGB LED
$Comp
L Device:R_US R4
U 1 1
P 5250 3550
F 0 "R4" V 5045 3550 50  0000 C CNN
F 1 "1K" V 5136 3550 50  0000 C CNN
F 2 "Resistor_SMD:R_0805_2012Metric" V 5290 3540 50  0001 C CNN
F 3 "~" H 5250 3550 50  0001 C CNN
	1    5250 3550
	0    1    1    0   
$EndComp
Text Label 6150 3550 2    50   ~ 0
IO14
Wire Wire Line
	5650 3550 6150 3550
Wire Notes Line
	900  2450 6750 2450
Wire Notes Line
	6750 6400 900  6400
Wire Notes Line
	6750 2450 6750 6400
$Comp
L voltlog:VOLTLOG_LOGO V1
U 1 1
P 7700 6050
F 0 "V1" H 7700 5920 60  0001 C CNN
F 1 "VOLTLOG_LOGO" H 7700 6180 60  0001 C CNN
F 2 "Voltlog:voltlog_mask_5mm" H 7700 6050 50  0001 C CNN
F 3 "" H 7700 6050 50  0001 C CNN
	1    7700 6050
	1    0    0    -1  
$EndComp
$Comp
L voltlog:ChristmasTree T1
U 1 1
P 10100 6000
F 0 "T1" H 10100 5759 60  0001 C CNN
F 1 "ChristmasTree" H 10100 6241 60  0001 C CNN
F 2 "Voltlog:test" H 10100 6000 50  0001 C CNN
F 3 "" H 10100 6000 50  0001 C CNN
	1    10100 6000
	1    0    0    -1  
$EndComp
$Comp
L voltlog:VOLTLOG_LOGO V2
U 1 1
P 8000 6050
F 0 "V2" H 8000 5920 60  0001 C CNN
F 1 "VOLTLOG_LOGO" H 8000 6180 60  0001 C CNN
F 2 "Voltlog:voltlog_mask_5mm" H 8000 6050 50  0001 C CNN
F 3 "" H 8000 6050 50  0001 C CNN
	1    8000 6050
	1    0    0    -1  
$EndComp
$Comp
L voltlog:VOLTLOG_LOGO V3
U 1 1
P 8300 6050
F 0 "V3" H 8300 5920 60  0001 C CNN
F 1 "VOLTLOG_LOGO" H 8300 6180 60  0001 C CNN
F 2 "Voltlog:voltlog_mask_5mm" H 8300 6050 50  0001 C CNN
F 3 "" H 8300 6050 50  0001 C CNN
	1    8300 6050
	1    0    0    -1  
$EndComp
$Comp
L voltlog:VOLTLOG_LOGO V4
U 1 1
P 8600 6050
F 0 "V4" H 8600 5920 60  0001 C CNN
F 1 "VOLTLOG_LOGO" H 8600 6180 60  0001 C CNN
F 2 "Voltlog:voltlog_mask_5mm" H 8600 6050 50  0001 C CNN
F 3 "" H 8600 6050 50  0001 C CNN
	1    8600 6050
	1    0    0    -1  
$EndComp
$Comp
L voltlog:VOLTLOG_LOGO V5
U 1 1
P 8900 6050
F 0 "V5" H 8900 5920 60  0001 C CNN
F 1 "VOLTLOG_LOGO" H 8900 6180 60  0001 C CNN
F 2 "Voltlog:voltlog_mask_5mm" H 8900 6050 50  0001 C CNN
F 3 "" H 8900 6050 50  0001 C CNN
	1    8900 6050
	1    0    0    -1  
$EndComp
$Comp
L voltlog:VOLTLOG_LOGO V6
U 1 1
P 9200 6050
F 0 "V6" H 9200 5920 60  0001 C CNN
F 1 "VOLTLOG_LOGO" H 9200 6180 60  0001 C CNN
F 2 "Voltlog:voltlog_mask_5mm" H 9200 6050 50  0001 C CNN
F 3 "" H 9200 6050 50  0001 C CNN
	1    9200 6050
	1    0    0    -1  
$EndComp
$Comp
L voltlog:VOLTLOG_LOGO V8
U 1 1
P 9500 6050
F 0 "V8" H 9500 5920 60  0001 C CNN
F 1 "VOLTLOG_LOGO" H 9500 6180 60  0001 C CNN
F 2 "Voltlog:voltlog_mask_5mm" H 9500 6050 50  0001 C CNN
F 3 "" H 9500 6050 50  0001 C CNN
	1    9500 6050
	1    0    0    -1  
$EndComp
Text Notes 5000 6300 0    50   ~ 0
For programming you must use a \nUSB>Serial adapter which includes \nauto-reset signaling for IO0/EN signals \nvia RTS/DTR.
$Comp
L Device:C_Small C5
U 1 1
P 10150 4450
F 0 "C5" H 10200 4500 50  0000 L CNN
F 1 "10uF" H 10200 4400 50  0000 L CNN
F 2 "Capacitor_SMD:C_0805_2012Metric" H 10150 4450 50  0001 C CNN
F 3 "~" H 10150 4450 50  0001 C CNN
	1    10150 4450
	1    0    0    -1  
$EndComp
Text Notes 7900 5200 0    50   ~ 0
Connecting JP1 is most likely not needed\nas the circuit only draws a max of 500mA.
$Comp
L voltlog:SK6812-EC20 D1
U 1 1
P 3150 1550
F 0 "D1" H 3250 1950 50  0000 L CNN
F 1 "SK6812-EC20" H 3250 1850 50  0000 L CNN
F 2 "Voltlog:sk6812-2020" H 3200 1250 50  0001 L TNN
F 3 "http://www.normandled.com/upload/202003/SK6812-EC20%20LED%20Datasheet.pdf" H 3250 1175 50  0001 L TNN
	1    3150 1550
	1    0    0    -1  
$EndComp
$Comp
L voltlog:SK6812-EC20 D2
U 1 1
P 3850 1550
F 0 "D2" H 3950 1950 50  0000 L CNN
F 1 "SK6812-EC20" H 3950 1850 50  0000 L CNN
F 2 "Voltlog:sk6812-2020" H 3900 1250 50  0001 L TNN
F 3 "http://www.normandled.com/upload/202003/SK6812-EC20%20LED%20Datasheet.pdf" H 3950 1175 50  0001 L TNN
	1    3850 1550
	1    0    0    -1  
$EndComp
$Comp
L voltlog:SK6812-EC20 D3
U 1 1
P 4550 1550
F 0 "D3" H 4650 1950 50  0000 L CNN
F 1 "SK6812-EC20" H 4650 1850 50  0000 L CNN
F 2 "Voltlog:sk6812-2020" H 4600 1250 50  0001 L TNN
F 3 "http://www.normandled.com/upload/202003/SK6812-EC20%20LED%20Datasheet.pdf" H 4650 1175 50  0001 L TNN
	1    4550 1550
	1    0    0    -1  
$EndComp
$Comp
L voltlog:SK6812-EC20 D4
U 1 1
P 5250 1550
F 0 "D4" H 5350 1950 50  0000 L CNN
F 1 "SK6812-EC20" H 5350 1850 50  0000 L CNN
F 2 "Voltlog:sk6812-2020" H 5300 1250 50  0001 L TNN
F 3 "http://www.normandled.com/upload/202003/SK6812-EC20%20LED%20Datasheet.pdf" H 5350 1175 50  0001 L TNN
	1    5250 1550
	1    0    0    -1  
$EndComp
$Comp
L voltlog:SK6812-EC20 D5
U 1 1
P 5950 1550
F 0 "D5" H 6050 1950 50  0000 L CNN
F 1 "SK6812-EC20" H 6050 1850 50  0000 L CNN
F 2 "Voltlog:sk6812-2020" H 6000 1250 50  0001 L TNN
F 3 "http://www.normandled.com/upload/202003/SK6812-EC20%20LED%20Datasheet.pdf" H 6050 1175 50  0001 L TNN
	1    5950 1550
	1    0    0    -1  
$EndComp
$Comp
L voltlog:SK6812-EC20 D6
U 1 1
P 6650 1550
F 0 "D6" H 6750 1950 50  0000 L CNN
F 1 "SK6812-EC20" H 6750 1850 50  0000 L CNN
F 2 "Voltlog:sk6812-2020" H 6700 1250 50  0001 L TNN
F 3 "http://www.normandled.com/upload/202003/SK6812-EC20%20LED%20Datasheet.pdf" H 6750 1175 50  0001 L TNN
	1    6650 1550
	1    0    0    -1  
$EndComp
$Comp
L voltlog:SK6812-EC20 D7
U 1 1
P 7350 1550
F 0 "D7" H 7450 1950 50  0000 L CNN
F 1 "SK6812-EC20" H 7450 1850 50  0000 L CNN
F 2 "Voltlog:sk6812-2020" H 7400 1250 50  0001 L TNN
F 3 "http://www.normandled.com/upload/202003/SK6812-EC20%20LED%20Datasheet.pdf" H 7450 1175 50  0001 L TNN
	1    7350 1550
	1    0    0    -1  
$EndComp
$Comp
L voltlog:SK6812-EC20 D8
U 1 1
P 8050 1550
F 0 "D8" H 8150 1950 50  0000 L CNN
F 1 "SK6812-EC20" H 8150 1850 50  0000 L CNN
F 2 "Voltlog:sk6812-2020" H 8100 1250 50  0001 L TNN
F 3 "http://www.normandled.com/upload/202003/SK6812-EC20%20LED%20Datasheet.pdf" H 8150 1175 50  0001 L TNN
	1    8050 1550
	1    0    0    -1  
$EndComp
$Comp
L voltlog:SK6812-EC20 D9
U 1 1
P 8750 1550
F 0 "D9" H 8850 1950 50  0000 L CNN
F 1 "SK6812-EC20" H 8850 1850 50  0000 L CNN
F 2 "Voltlog:sk6812-2020" H 8800 1250 50  0001 L TNN
F 3 "http://www.normandled.com/upload/202003/SK6812-EC20%20LED%20Datasheet.pdf" H 8850 1175 50  0001 L TNN
	1    8750 1550
	1    0    0    -1  
$EndComp
$Comp
L voltlog:SK6812-EC20 D10
U 1 1
P 9450 1550
F 0 "D10" H 9550 1950 50  0000 L CNN
F 1 "SK6812-EC20" H 9550 1850 50  0000 L CNN
F 2 "Voltlog:sk6812-2020" H 9500 1250 50  0001 L TNN
F 3 "http://www.normandled.com/upload/202003/SK6812-EC20%20LED%20Datasheet.pdf" H 9550 1175 50  0001 L TNN
	1    9450 1550
	1    0    0    -1  
$EndComp
$Comp
L voltlog:SK6812-EC20 D11
U 1 1
P 10150 1550
F 0 "D11" H 10250 1950 50  0000 L CNN
F 1 "SK6812-EC20" H 10250 1850 50  0000 L CNN
F 2 "Voltlog:sk6812-2020" H 10200 1250 50  0001 L TNN
F 3 "http://www.normandled.com/upload/202003/SK6812-EC20%20LED%20Datasheet.pdf" H 10250 1175 50  0001 L TNN
	1    10150 1550
	1    0    0    -1  
$EndComp
$EndSCHEMATC
